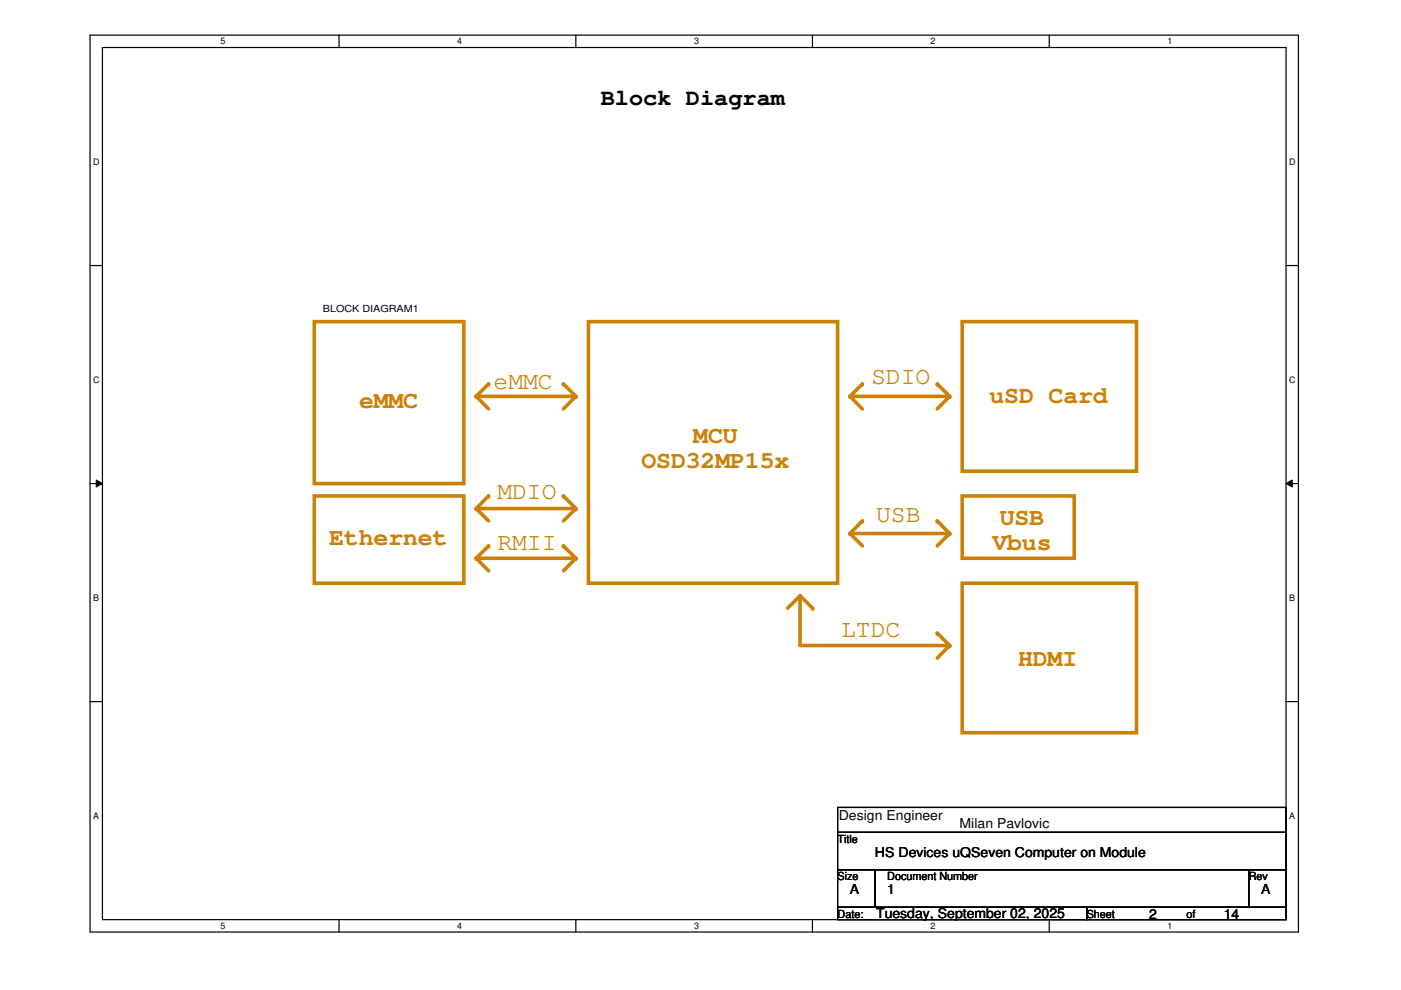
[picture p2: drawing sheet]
<svg xmlns="http://www.w3.org/2000/svg" width="297mm" height="210mm" viewBox="0 0 297 210" stroke-linecap="round" stroke-linejoin="round" font-family="sans-serif">
<path d="M19.1 7.5h256.2v190.1h-256.2zM21.7 10.1h251v184.9h-251z" fill="none" stroke="#000" stroke-width=".25"/>
<g fill="#fff">
<path d="M46.8 7.7h1v2.1h-1z"/>
<path d="M46.8 195.2h1v2.2h-1z"/>
</g>
<path d="M71.9 7.5v2.6M71.9 195v2.6" fill="none" stroke="#000" stroke-width=".25"/>
<g fill="#fff">
<path d="M96.9 7.7h1.1v2.1h-1.1z"/>
<path d="M96.9 195.2h1.1v2.2h-1.1z"/>
</g>
<path d="M122.1 7.5v2.6M122.1 195v2.6" fill="none" stroke="#000" stroke-width=".25"/>
<g fill="#fff">
<path d="M147.2 7.7h1v2.1h-1z"/>
<path d="M147.2 195.2h1v2.2h-1z"/>
</g>
<path d="M172.3 7.5v2.6M172.3 195v2.6" fill="none" stroke="#000" stroke-width=".25"/>
<g fill="#fff">
<path d="M197.3 7.7h1v2.1h-1z"/>
<path d="M197.3 195.2h1v2.2h-1z"/>
</g>
<path d="M222.5 7.5v2.6M222.5 195v2.6" fill="none" stroke="#000" stroke-width=".25"/>
<g fill="#fff">
<path d="M247.5 7.7h1v2.1h-1z"/>
<path d="M247.5 195.2h1v2.2h-1z"/>
<path d="M19.8 33.2h1.3v2.1h-1.3z"/>
<path d="M273.3 33.2h1.4v2.1h-1.4z"/>
<path d="M19.8 79.4h1.3v2.1h-1.3z"/>
<path d="M273.3 79.4h1.4v2.1h-1.4z"/>
</g>
<path d="M19.1 56.3h2.6M272.7 56.3h2.6" fill="none" stroke="#000" stroke-width=".25"/>
<g fill="#fff">
<path d="M19.8 125.6h1.2v2.2h-1.2z"/>
<path d="M273.3 125.6h1.3v2.2h-1.3z"/>
</g>
<path d="M19.1 102.5h2.6M272.7 102.5h2.6" fill="none" stroke="#000" stroke-width=".25"/>
<path d="M20.4 101.8l1.3 .7-1.3 .8zM272.7 102.5l1.3-.7v1.5z" fill="#000"/>
<path d="M20.4 101.8l1.3 .7-1.3 .8zM272.7 102.5l1.3-.7v1.5z" fill="none" stroke="#000" stroke-width=".21"/>
<g fill="#fff">
<path d="M19.8 171.9h1.2v2.1h-1.2z"/>
<path d="M273.3 171.9h1.3v2.1h-1.3z"/>
</g>
<path d="M19.1 148.8h2.6M272.7 148.8h2.6M177.6 171.2h95.1v5.3h-95.1zM177.6 176.5h95.1v7.9h-95.1zM177.6 184.4h7.9v8h-7.9zM177.6 192.4h52.8v2.6h-52.8zM185.5 184.4h79.3v8h-79.3zM230.4 192.4h42.3v2.6h-42.3zM264.8 184.4h7.9v8h-7.9z" fill="none" stroke="#000" stroke-width=".25"/>
<path d="M66.6 68.2h31.7v34.3h-31.7zM124.8 68.2h52.8v55.5h-52.8zM204 68.2h37v31.7h-37zM101 84h21.1M66.6 105.2h31.7v18.5h-31.7zM204 105.2h23.8v13.2h-23.8zM204 123.7h37v31.7h-37z" fill="none" stroke="#cc8006" stroke-width=".76"/>
<circle cx="122.1" cy="84" r=".38" fill="#cc8006"/>
<path d="M103.6 81.4l-2.6 2.6" fill="none" stroke="#cc8006" stroke-width=".76"/>
<circle cx="103.6" cy="81.4" r=".38" fill="#cc8006"/>
<path d="M119.5 81.4l2.6 2.6" fill="none" stroke="#cc8006" stroke-width=".76"/>
<circle cx="119.5" cy="81.4" r=".38" fill="#cc8006"/>
<path d="M122.1 84l-2.6 2.7" fill="none" stroke="#cc8006" stroke-width=".76"/>
<circle cx="122.1" cy="84" r=".38" fill="#cc8006"/>
<path d="M101 84l2.6 2.7" fill="none" stroke="#cc8006" stroke-width=".76"/>
<circle cx="101" cy="84" r=".38" fill="#cc8006"/>
<path d="M182.8 81.4l-2.6 2.6" fill="none" stroke="#cc8006" stroke-width=".76"/>
<circle cx="182.8" cy="81.4" r=".38" fill="#cc8006"/>
<path d="M180.2 84l2.6 2.7" fill="none" stroke="#cc8006" stroke-width=".76"/>
<circle cx="180.2" cy="84" r=".38" fill="#cc8006"/>
<path d="M180.2 84h21.1" fill="none" stroke="#cc8006" stroke-width=".76"/>
<circle cx="201.3" cy="84" r=".38" fill="#cc8006"/>
<path d="M201.3 84l-2.6 2.7" fill="none" stroke="#cc8006" stroke-width=".76"/>
<circle cx="201.3" cy="84" r=".38" fill="#cc8006"/>
<path d="M198.7 81.4l2.6 2.6" fill="none" stroke="#cc8006" stroke-width=".76"/>
<circle cx="198.7" cy="81.4" r=".38" fill="#cc8006"/>
<path d="M101 107.8h21.1" fill="none" stroke="#cc8006" stroke-width=".76"/>
<circle cx="122.1" cy="107.8" r=".38" fill="#cc8006"/>
<path d="M103.6 105.2l-2.6 2.6" fill="none" stroke="#cc8006" stroke-width=".76"/>
<circle cx="103.6" cy="105.2" r=".38" fill="#cc8006"/>
<path d="M101 107.8l2.6 2.6" fill="none" stroke="#cc8006" stroke-width=".76"/>
<circle cx="101" cy="107.8" r=".38" fill="#cc8006"/>
<path d="M122.1 107.8l-2.6 2.6" fill="none" stroke="#cc8006" stroke-width=".76"/>
<circle cx="122.1" cy="107.8" r=".38" fill="#cc8006"/>
<path d="M119.5 105.2l2.6 2.6" fill="none" stroke="#cc8006" stroke-width=".76"/>
<circle cx="119.5" cy="105.2" r=".38" fill="#cc8006"/>
<path d="M101 118.4h21.1" fill="none" stroke="#cc8006" stroke-width=".76"/>
<circle cx="122.1" cy="118.4" r=".38" fill="#cc8006"/>
<path d="M103.6 115.7l-2.6 2.7" fill="none" stroke="#cc8006" stroke-width=".76"/>
<circle cx="103.6" cy="115.7" r=".38" fill="#cc8006"/>
<path d="M101 118.4l2.6 2.6" fill="none" stroke="#cc8006" stroke-width=".76"/>
<circle cx="101" cy="118.4" r=".38" fill="#cc8006"/>
<path d="M122.1 118.4l-2.6 2.6" fill="none" stroke="#cc8006" stroke-width=".76"/>
<circle cx="122.1" cy="118.4" r=".38" fill="#cc8006"/>
<path d="M119.5 115.7l2.6 2.7" fill="none" stroke="#cc8006" stroke-width=".76"/>
<circle cx="119.5" cy="115.7" r=".38" fill="#cc8006"/>
<path d="M180.2 113.1h21.1" fill="none" stroke="#cc8006" stroke-width=".76"/>
<circle cx="201.3" cy="113.1" r=".38" fill="#cc8006"/>
<path d="M182.8 110.4l-2.6 2.7" fill="none" stroke="#cc8006" stroke-width=".76"/>
<circle cx="182.8" cy="110.4" r=".38" fill="#cc8006"/>
<path d="M180.2 113.1l2.6 2.6" fill="none" stroke="#cc8006" stroke-width=".76"/>
<circle cx="180.2" cy="113.1" r=".38" fill="#cc8006"/>
<path d="M201.3 113.1l-2.6 2.6" fill="none" stroke="#cc8006" stroke-width=".76"/>
<circle cx="201.3" cy="113.1" r=".38" fill="#cc8006"/>
<path d="M198.7 110.4l2.6 2.7" fill="none" stroke="#cc8006" stroke-width=".76"/>
<circle cx="198.7" cy="110.4" r=".38" fill="#cc8006"/>
<path d="M169.6 136.9h31.7" fill="none" stroke="#cc8006" stroke-width=".76"/>
<circle cx="201.3" cy="136.9" r=".38" fill="#cc8006"/>
<path d="M198.7 134.2l2.6 2.7" fill="none" stroke="#cc8006" stroke-width=".76"/>
<circle cx="198.7" cy="134.2" r=".38" fill="#cc8006"/>
<path d="M201.3 136.9l-2.6 2.6" fill="none" stroke="#cc8006" stroke-width=".76"/>
<circle cx="201.3" cy="136.9" r=".38" fill="#cc8006"/>
<path d="M169.6 126.3l-2.6 2.6" fill="none" stroke="#cc8006" stroke-width=".76"/>
<circle cx="169.6" cy="126.3" r=".38" fill="#cc8006"/>
<path d="M169.6 126.3l2.7 2.6" fill="none" stroke="#cc8006" stroke-width=".76"/>
<circle cx="172.3" cy="128.9" r=".38" fill="#cc8006"/>
<path d="M169.6 126.3v10.6" fill="none" stroke="#cc8006" stroke-width=".76"/>
<circle cx="169.6" cy="126.3" r=".38" fill="#cc8006"/>
<g font-size="5.2" fill="#cc8006">
<text x="104.6" y="82.5">eMMC</text>
<text x="184.7" y="81.4">SDIO</text>
<text x="76.1" y="86.6">eMMC</text>
<text x="209.8" y="85.5">uSD Card</text>
<text x="147" y="93.9">MCU</text>
<text x="136" y="99.2">OSD32MP15x</text>
<text x="105.5" y="105.7">MDIO</text>
<text x="185.8" y="110.7">USB</text>
<text x="212" y="111.4">USB</text>
<text x="69.8" y="115.6">Ethernet</text>
<text x="105.5" y="116.5">RMII</text>
<text x="210.4" y="116.6">Vbus</text>
<text x="178.4" y="135">LTDC</text>
<text x="215.9" y="141.2">HDMI</text>
</g>
<text font-size="5" x="127.4" y="22.2">Block Diagram</text>
<g font-size="2.9">
<text x="177.8" y="173.8">Design Engineer</text>
<text x="203.5" y="175.6">Milan Pavlovic</text>
<text x="185.5" y="181.7">HS Devices uQSeven Computer on Module</text>
<text x="180.2" y="189.7">A</text>
<text x="188.1" y="189.7">1</text>
<text x="267.4" y="189.7">A</text>
<text x="185.8" y="194.6">Tuesday, September 02, 2025</text>
<text x="243.6" y="194.9">2</text>
<text x="259.5" y="194.9">14</text>
</g>
<g font-size="2.4">
<text x="177.6" y="178.7">Title</text>
<text x="177.6" y="186.6">Size</text>
<text x="188.1" y="186.6">Document Number</text>
<text x="264.8" y="186.6">Rev</text>
<text x="177.6" y="194.6">Date:</text>
<text x="230.4" y="194.6">Sheet</text>
<text x="251.5" y="194.6">of</text>
</g>
<text font-size="2.1" x="68.5" y="66.1">BLOCK DIAGRAM1</text>
<g font-size="1.9">
<text x="46.8" y="9.4">5</text>
<text x="96.9" y="9.4">4</text>
<text x="147.2" y="9.4">3</text>
<text x="197.3" y="9.4">2</text>
<text x="247.5" y="9.4">1</text>
<text x="19.8" y="34.9">D</text>
<text x="273.3" y="34.9">D</text>
<text x="19.8" y="81.1">C</text>
<text x="273.3" y="81.1">C</text>
<text x="19.8" y="127.3">B</text>
<text x="273.3" y="127.3">B</text>
<text x="19.8" y="173.6">A</text>
<text x="273.3" y="173.6">A</text>
<text x="46.8" y="196.9">5</text>
<text x="96.9" y="196.9">4</text>
<text x="147.2" y="196.9">3</text>
<text x="197.3" y="196.9">2</text>
<text x="247.5" y="196.9">1</text>
</g>
</svg>
